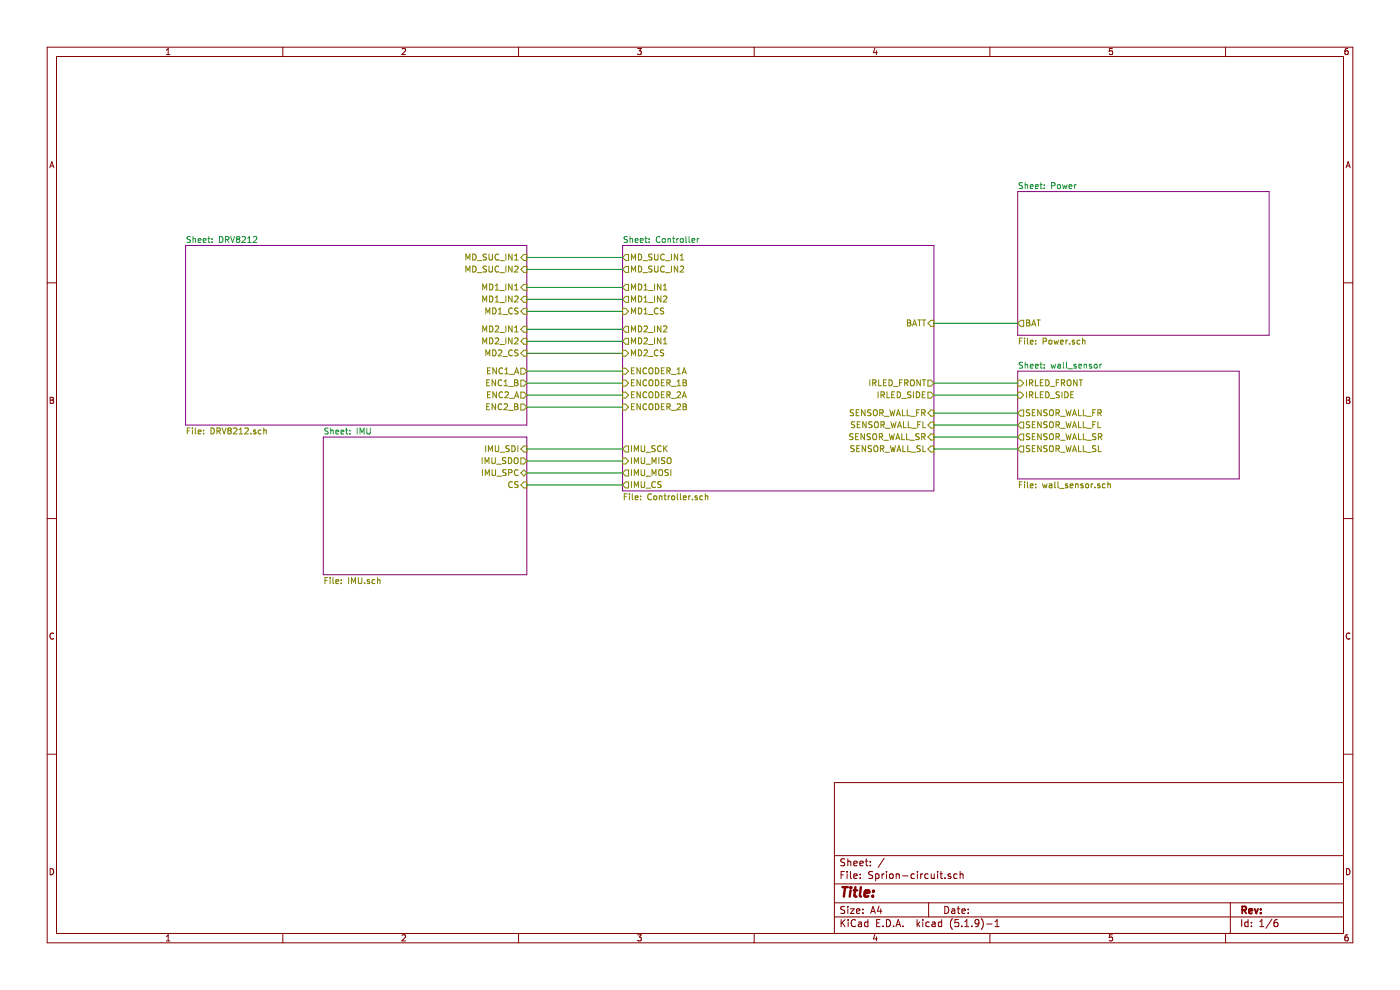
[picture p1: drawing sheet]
EESchema Schematic File Version 4
EELAYER 30 0
EELAYER END
$Descr A4 11693 8268
encoding utf-8
Sheet 1 6
Title ""
Date ""
Rev ""
Comp ""
Comment1 ""
Comment2 ""
Comment3 ""
Comment4 ""
$EndDescr
$Sheet
S 8500 3100 1850 900 
U 60E5E10A
F0 "wall_sensor" 50
F1 "wall_sensor.sch" 50
F2 "IRLED_SIDE" I L 8500 3300 50 
F3 "IRLED_FRONT" I L 8500 3200 50 
F4 "SENSOR_WALL_FR" O L 8500 3450 50 
F5 "SENSOR_WALL_FL" O L 8500 3550 50 
F6 "SENSOR_WALL_SR" O L 8500 3650 50 
F7 "SENSOR_WALL_SL" O L 8500 3750 50 
$EndSheet
$Sheet
S 2700 3650 1700 1150
U 61A9F6C1
F0 "IMU" 50
F1 "IMU.sch" 50
F2 "IMU_SDI" I R 4400 3750 50 
F3 "IMU_SDO" O R 4400 3850 50 
F4 "CS" I R 4400 4050 50 
F5 "IMU_SPC" B R 4400 3950 50 
$EndSheet
Wire Wire Line
	5200 2400 4400 2400
Wire Wire Line
	4400 2500 5200 2500
Wire Wire Line
	5200 2600 4400 2600
Wire Wire Line
	4400 2750 5200 2750
Wire Wire Line
	5200 2850 4400 2850
Wire Wire Line
	4400 2950 5200 2950
Wire Wire Line
	4400 2150 5200 2150
Wire Wire Line
	5200 2250 4400 2250
Wire Wire Line
	7800 3200 8500 3200
Wire Wire Line
	7800 3300 8500 3300
Wire Wire Line
	7800 3450 8500 3450
Wire Wire Line
	8500 3550 7800 3550
Wire Wire Line
	7800 3650 8500 3650
Wire Wire Line
	8500 3750 7800 3750
Wire Wire Line
	8500 2700 7800 2700
$Sheet
S 5200 2050 2600 2050
U 60F363D5
F0 "Controller" 50
F1 "Controller.sch" 50
F2 "IMU_SCK" O L 5200 3750 50 
F3 "IMU_MISO" I L 5200 3850 50 
F4 "IMU_MOSI" O L 5200 3950 50 
F5 "ENCODER_1B" I L 5200 3200 50 
F6 "ENCODER_1A" I L 5200 3100 50 
F7 "IMU_CS" O L 5200 4050 50 
F8 "BATT" I R 7800 2700 50 
F9 "IRLED_FRONT" O R 7800 3200 50 
F10 "IRLED_SIDE" O R 7800 3300 50 
F11 "MD1_IN1" O L 5200 2400 50 
F12 "MD1_IN2" O L 5200 2500 50 
F13 "MD2_IN1" O L 5200 2850 50 
F14 "MD2_IN2" O L 5200 2750 50 
F15 "MD1_CS" I L 5200 2600 50 
F16 "MD2_CS" I L 5200 2950 50 
F17 "SENSOR_WALL_FR" I R 7800 3450 50 
F18 "SENSOR_WALL_FL" I R 7800 3550 50 
F19 "SENSOR_WALL_SR" I R 7800 3650 50 
F20 "SENSOR_WALL_SL" I R 7800 3750 50 
F21 "MD_SUC_IN1" O L 5200 2150 50 
F22 "MD_SUC_IN2" O L 5200 2250 50 
F23 "ENCODER_2A" I L 5200 3300 50 
F24 "ENCODER_2B" I L 5200 3400 50 
$EndSheet
$Sheet
S 1550 2050 2850 1500
U 60E26C28
F0 "DRV8212" 50
F1 "DRV8212.sch" 50
F2 "MD1_IN1" I R 4400 2400 50 
F3 "MD1_IN2" I R 4400 2500 50 
F4 "MD1_CS" I R 4400 2600 50 
F5 "MD2_IN1" I R 4400 2750 50 
F6 "MD2_IN2" I R 4400 2850 50 
F7 "MD_SUC_IN1" I R 4400 2150 50 
F8 "MD_SUC_IN2" I R 4400 2250 50 
F9 "MD2_CS" I R 4400 2950 50 
F10 "ENC1_A" O R 4400 3100 50 
F11 "ENC1_B" O R 4400 3200 50 
F12 "ENC2_A" O R 4400 3300 50 
F13 "ENC2_B" O R 4400 3400 50 
$EndSheet
Wire Wire Line
	5200 3750 4400 3750
Wire Wire Line
	4400 3850 5200 3850
Wire Wire Line
	5200 3950 4400 3950
Wire Wire Line
	4400 4050 5200 4050
Wire Wire Line
	4400 3100 5200 3100
Wire Wire Line
	5200 3200 4400 3200
Wire Wire Line
	4400 3300 5200 3300
Wire Wire Line
	5200 3400 4400 3400
$Sheet
S 8500 1600 2100 1200
U 60F3852A
F0 "Power" 50
F1 "Power.sch" 50
F2 "BAT" O L 8500 2700 50 
$EndSheet
$EndSCHEMATC
